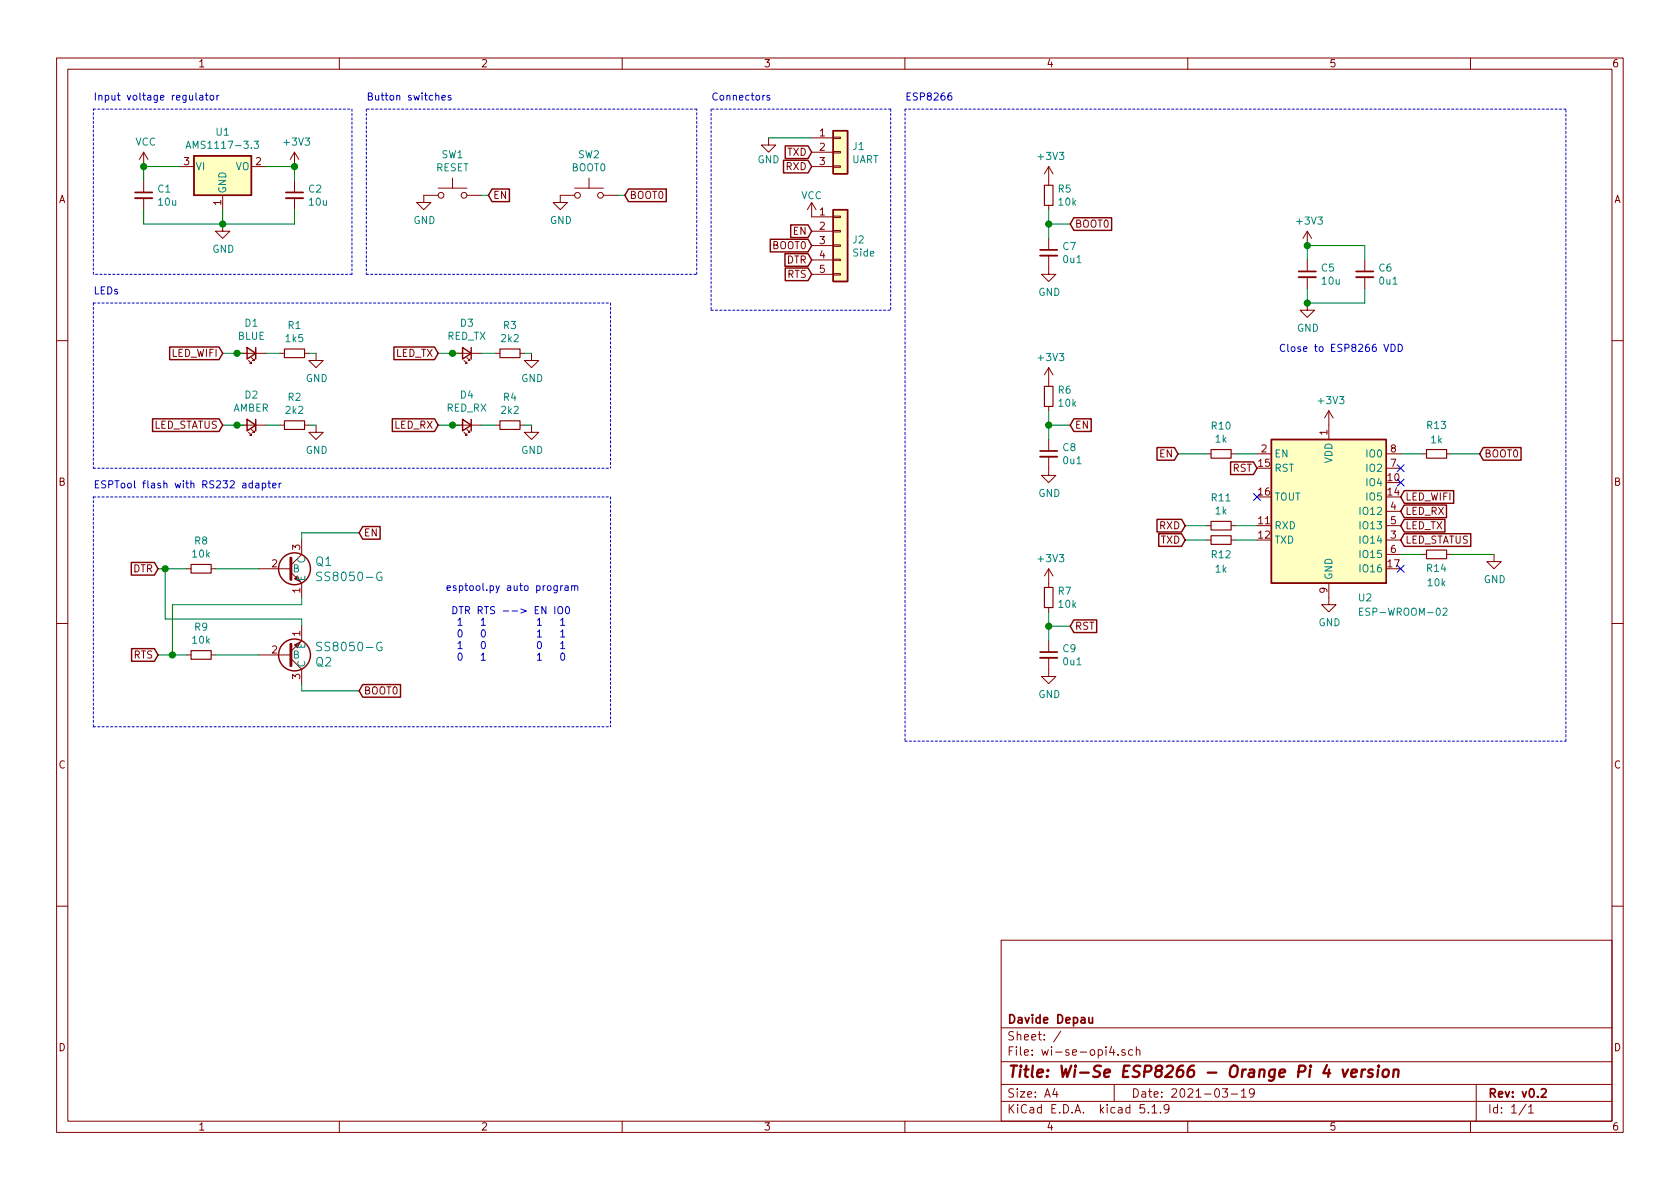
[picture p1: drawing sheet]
EESchema Schematic File Version 4
EELAYER 30 0
EELAYER END
$Descr A4 11693 8268
encoding utf-8
Sheet 1 1
Title "Wi-Se ESP8266 - Orange Pi 4 version"
Date "2021-03-19"
Rev "v0.2"
Comp "Davide Depau"
Comment1 ""
Comment2 ""
Comment3 ""
Comment4 ""
$EndDescr
Wire Wire Line
	1000 1250 1000 1150
Connection ~ 1000 1150
Wire Wire Line
	1000 1150 1250 1150
Wire Wire Line
	1000 1450 1000 1550
Wire Wire Line
	1000 1550 1550 1550
Wire Wire Line
	1550 1550 1550 1450
Wire Wire Line
	1550 1550 2050 1550
Wire Wire Line
	2050 1550 2050 1450
Connection ~ 1550 1550
Wire Wire Line
	2050 1150 1850 1150
Wire Wire Line
	2050 1250 2050 1150
$Comp
L power:VCC #PWR0101
U 1 1
P 1000 1150
F 0 "#PWR0101" H 1000 1000 50  0001 C CNN
F 1 "VCC" H 1015 1323 50  0000 C CNN
F 2 "" H 1000 1150 50  0001 C CNN
F 3 "" H 1000 1150 50  0001 C CNN
	1    1000 1150
	1    0    0    -1  
$EndComp
Connection ~ 2050 1150
$Comp
L power:+3V3 #PWR0102
U 1 1
P 2050 1150
F 0 "#PWR0102" H 2050 1000 50  0001 C CNN
F 1 "+3V3" H 2065 1323 50  0000 C CNN
F 2 "" H 2050 1150 50  0001 C CNN
F 3 "" H 2050 1150 50  0001 C CNN
	1    2050 1150
	1    0    0    -1  
$EndComp
$Comp
L power:GND #PWR0103
U 1 1
P 1550 1550
F 0 "#PWR0103" H 1550 1300 50  0001 C CNN
F 1 "GND" H 1555 1377 50  0000 C CNN
F 2 "" H 1550 1550 50  0001 C CNN
F 3 "" H 1550 1550 50  0001 C CNN
	1    1550 1550
	1    0    0    -1  
$EndComp
Text Notes 650  700  0    50   ~ 0
Input voltage regulator
Text GLabel 8200 3150 0    50   Input ~ 0
EN
Text GLabel 3400 1350 2    50   Input ~ 0
EN
$Comp
L power:GND #PWR0104
U 1 1
P 2950 1350
F 0 "#PWR0104" H 2950 1100 50  0001 C CNN
F 1 "GND" H 2955 1177 50  0000 C CNN
F 2 "" H 2950 1350 50  0001 C CNN
F 3 "" H 2950 1350 50  0001 C CNN
	1    2950 1350
	1    0    0    -1  
$EndComp
Text GLabel 4350 1350 2    50   Input ~ 0
BOOT0
$Comp
L power:GND #PWR0106
U 1 1
P 3900 1350
F 0 "#PWR0106" H 3900 1100 50  0001 C CNN
F 1 "GND" H 3905 1177 50  0000 C CNN
F 2 "" H 3900 1350 50  0001 C CNN
F 3 "" H 3900 1350 50  0001 C CNN
	1    3900 1350
	1    0    0    -1  
$EndComp
Text Notes 2550 700  0    50   ~ 0
Button switches
Wire Wire Line
	3350 1350 3400 1350
Wire Wire Line
	4300 1350 4350 1350
Wire Notes Line
	2550 750  2550 1900
Wire Notes Line
	2550 1900 4850 1900
Wire Notes Line
	4850 1900 4850 750 
Wire Notes Line
	4850 750  2550 750 
Wire Notes Line
	6200 750  4950 750 
Text GLabel 1550 2450 0    50   Input ~ 0
LED_WIFI
Wire Wire Line
	1550 2450 1650 2450
$Comp
L power:GND #PWR0109
U 1 1
P 2200 2450
F 0 "#PWR0109" H 2200 2200 50  0001 C CNN
F 1 "GND" H 2205 2277 50  0000 C CNN
F 2 "" H 2200 2450 50  0001 C CNN
F 3 "" H 2200 2450 50  0001 C CNN
	1    2200 2450
	1    0    0    -1  
$EndComp
Wire Wire Line
	2150 2450 2200 2450
Wire Notes Line
	650  750  2450 750 
Wire Notes Line
	2450 750  2450 1900
Wire Notes Line
	2450 1900 650  1900
Wire Notes Line
	650  1900 650  750 
Connection ~ 1650 2450
Wire Wire Line
	1650 2450 1700 2450
Wire Wire Line
	1850 2450 1950 2450
Text GLabel 1550 2950 0    50   Input ~ 0
LED_STATUS
Wire Wire Line
	1550 2950 1650 2950
$Comp
L power:GND #PWR0110
U 1 1
P 2200 2950
F 0 "#PWR0110" H 2200 2700 50  0001 C CNN
F 1 "GND" H 2205 2777 50  0000 C CNN
F 2 "" H 2200 2950 50  0001 C CNN
F 3 "" H 2200 2950 50  0001 C CNN
	1    2200 2950
	1    0    0    -1  
$EndComp
Connection ~ 1650 2950
Wire Wire Line
	1650 2950 1700 2950
Wire Wire Line
	1850 2950 1950 2950
Text GLabel 3050 2450 0    50   Input ~ 0
LED_TX
Wire Wire Line
	3050 2450 3150 2450
$Comp
L power:GND #PWR0111
U 1 1
P 3700 2450
F 0 "#PWR0111" H 3700 2200 50  0001 C CNN
F 1 "GND" H 3705 2277 50  0000 C CNN
F 2 "" H 3700 2450 50  0001 C CNN
F 3 "" H 3700 2450 50  0001 C CNN
	1    3700 2450
	1    0    0    -1  
$EndComp
Wire Wire Line
	3650 2450 3700 2450
Connection ~ 3150 2450
Wire Wire Line
	3150 2450 3200 2450
Wire Wire Line
	3350 2450 3450 2450
Text GLabel 3050 2950 0    50   Input ~ 0
LED_RX
Wire Wire Line
	3050 2950 3150 2950
$Comp
L power:GND #PWR0112
U 1 1
P 3700 2950
F 0 "#PWR0112" H 3700 2700 50  0001 C CNN
F 1 "GND" H 3705 2777 50  0000 C CNN
F 2 "" H 3700 2950 50  0001 C CNN
F 3 "" H 3700 2950 50  0001 C CNN
	1    3700 2950
	1    0    0    -1  
$EndComp
Wire Wire Line
	3650 2950 3700 2950
Connection ~ 3150 2950
Wire Wire Line
	3150 2950 3200 2950
Wire Wire Line
	3350 2950 3450 2950
Wire Notes Line
	650  2100 650  3250
Text Notes 650  2050 0    50   ~ 0
LEDs
Text GLabel 9750 3450 2    50   Input ~ 0
LED_WIFI
Text GLabel 9750 3750 2    50   Input ~ 0
LED_STATUS
NoConn ~ 9750 3350
NoConn ~ 8750 3450
$Comp
L power:GND #PWR0113
U 1 1
P 9250 4150
F 0 "#PWR0113" H 9250 3900 50  0001 C CNN
F 1 "GND" H 9255 3977 50  0000 C CNN
F 2 "" H 9250 4150 50  0001 C CNN
F 3 "" H 9250 4150 50  0001 C CNN
	1    9250 4150
	1    0    0    -1  
$EndComp
NoConn ~ 9750 3250
NoConn ~ 9750 3950
Text GLabel 8250 3750 0    50   Input ~ 0
TXD
Text GLabel 8250 3650 0    50   Input ~ 0
RXD
$Comp
L power:+3V3 #PWR0114
U 1 1
P 9250 2950
F 0 "#PWR0114" H 9250 2800 50  0001 C CNN
F 1 "+3V3" H 9265 3123 50  0000 C CNN
F 2 "" H 9250 2950 50  0001 C CNN
F 3 "" H 9250 2950 50  0001 C CNN
	1    9250 2950
	1    0    0    -1  
$EndComp
Connection ~ 9100 1700
$Comp
L power:+3V3 #PWR0115
U 1 1
P 9100 1700
F 0 "#PWR0115" H 9100 1550 50  0001 C CNN
F 1 "+3V3" H 9115 1873 50  0000 C CNN
F 2 "" H 9100 1700 50  0001 C CNN
F 3 "" H 9100 1700 50  0001 C CNN
	1    9100 1700
	1    0    0    -1  
$EndComp
$Comp
L power:GND #PWR0116
U 1 1
P 9100 2100
F 0 "#PWR0116" H 9100 1850 50  0001 C CNN
F 1 "GND" H 9105 1927 50  0000 C CNN
F 2 "" H 9100 2100 50  0001 C CNN
F 3 "" H 9100 2100 50  0001 C CNN
	1    9100 2100
	1    0    0    -1  
$EndComp
Wire Wire Line
	9500 2000 9500 2100
Wire Wire Line
	9100 1800 9100 1700
Wire Wire Line
	9500 1700 9500 1800
Wire Wire Line
	9100 1700 9500 1700
Wire Notes Line
	6300 750  6300 5150
Wire Notes Line
	6300 5150 10900 5150
Wire Notes Line
	10900 5150 10900 750 
Wire Notes Line
	10900 750  6300 750 
Text Notes 6300 700  0    50   ~ 0
ESP8266
Wire Wire Line
	9100 2000 9100 2100
Wire Wire Line
	9100 2100 9500 2100
Connection ~ 9100 2100
Text GLabel 10300 3150 2    50   Input ~ 0
BOOT0
Text GLabel 8750 3250 0    50   Input ~ 0
RST
Wire Wire Line
	2150 2950 2200 2950
Text Notes 4950 700  0    50   ~ 0
Connectors
Text GLabel 5650 1700 0    50   Input ~ 0
BOOT0
Text GLabel 5650 1600 0    50   Input ~ 0
EN
$Comp
L power:VCC #PWR0108
U 1 1
P 5650 1500
F 0 "#PWR0108" H 5650 1350 50  0001 C CNN
F 1 "VCC" H 5650 1650 50  0000 C CNN
F 2 "" H 5650 1500 50  0001 C CNN
F 3 "" H 5650 1500 50  0001 C CNN
	1    5650 1500
	1    0    0    -1  
$EndComp
Text GLabel 5650 1150 0    50   Input ~ 0
RXD
Text GLabel 5650 1050 0    50   Input ~ 0
TXD
Wire Wire Line
	5350 950  5650 950 
$Comp
L power:GND #PWR0107
U 1 1
P 5350 950
F 0 "#PWR0107" H 5350 700 50  0001 C CNN
F 1 "GND" H 5350 800 50  0000 C CNN
F 2 "" H 5350 950 50  0001 C CNN
F 3 "" H 5350 950 50  0001 C CNN
	1    5350 950 
	1    0    0    -1  
$EndComp
Wire Wire Line
	8250 3650 8400 3650
Wire Wire Line
	8250 3750 8400 3750
Wire Wire Line
	8600 3650 8750 3650
Wire Wire Line
	8600 3750 8750 3750
Wire Wire Line
	8200 3150 8400 3150
Wire Wire Line
	8600 3150 8750 3150
Wire Wire Line
	9750 3150 9900 3150
Wire Wire Line
	10100 3150 10300 3150
Text GLabel 5650 1800 0    50   Input ~ 0
DTR
Text GLabel 5650 1900 0    50   Input ~ 0
RTS
Wire Notes Line
	4950 2150 6200 2150
Wire Notes Line
	4950 750  4950 2150
Wire Notes Line
	6200 750  6200 2150
Text GLabel 1100 3950 0    50   Input ~ 0
DTR
Text GLabel 1100 4550 0    50   Input ~ 0
RTS
Wire Wire Line
	1100 4550 1200 4550
Wire Wire Line
	1200 4550 1200 4200
Wire Wire Line
	1200 4200 2100 4200
Wire Wire Line
	2100 4200 2100 4150
Connection ~ 1200 4550
Wire Wire Line
	1200 4550 1300 4550
Wire Wire Line
	1100 3950 1150 3950
Wire Wire Line
	1150 3950 1150 4300
Wire Wire Line
	1150 4300 2100 4300
Wire Wire Line
	2100 4300 2100 4350
Connection ~ 1150 3950
Wire Wire Line
	1150 3950 1300 3950
Wire Wire Line
	1500 3950 1800 3950
Wire Wire Line
	1500 4550 1800 4550
Wire Wire Line
	2100 3750 2100 3700
Wire Wire Line
	2100 3700 2500 3700
Wire Wire Line
	2100 4750 2100 4800
Wire Wire Line
	2100 4800 2500 4800
Text GLabel 2500 3700 2    50   Input ~ 0
EN
Text GLabel 2500 4800 2    50   Input ~ 0
BOOT0
Text Notes 650  3400 0    50   ~ 0
ESPTool flash with RS232 adapter
Wire Notes Line
	650  5050 650  3450
Text Notes 3100 4600 0    50   ~ 0
esptool.py auto program\n\n DTR RTS --> EN IO0\n  1   1         1   1\n  0   0         1   1\n  1   0         0   1\n  0   1         1   0
Wire Notes Line
	4250 3450 4250 5050
Wire Notes Line
	650  3450 4250 3450
Wire Notes Line
	650  5050 4250 5050
Wire Notes Line
	4250 2100 4250 3250
Wire Notes Line
	650  3250 4250 3250
Wire Notes Line
	650  2100 4250 2100
Text Notes 8900 2450 0    50   ~ 0
Close to ESP8266 VDD
Text GLabel 9750 3650 2    50   Input ~ 0
LED_TX
Text GLabel 9750 3550 2    50   Input ~ 0
LED_RX
$Comp
L RF_Module:ESP-WROOM-02 U2
U 1 1
P 9250 3550
F 0 "U2" H 9450 2950 50  0000 L CNN
F 1 "ESP-WROOM-02" H 9450 2850 50  0000 L CNN
F 2 "RF_Module:ESP-WROOM-02" H 9850 3000 50  0001 C CNN
F 3 "https://www.espressif.com/sites/default/files/documentation/0c-esp-wroom-02_datasheet_en.pdf" H 9300 5050 50  0001 C CNN
	1    9250 3550
	1    0    0    -1  
$EndComp
$Comp
L Regulator_Linear:AMS1117-3.3 U1
U 1 1
P 1550 1150
F 0 "U1" H 1550 1392 50  0000 C CNN
F 1 "AMS1117-3.3" H 1550 1301 50  0000 C CNN
F 2 "Package_TO_SOT_SMD:SOT-223-3_TabPin2" H 1550 1350 50  0001 C CNN
F 3 "http://www.advanced-monolithic.com/pdf/ds1117.pdf" H 1650 900 50  0001 C CNN
F 4 "C6186" H 1550 1150 50  0001 C CNN "LCSC Part"
	1    1550 1150
	1    0    0    -1  
$EndComp
$Comp
L Device:C_Small C1
U 1 1
P 1000 1350
F 0 "C1" H 1092 1396 50  0000 L CNN
F 1 "10u" H 1092 1305 50  0000 L CNN
F 2 "Capacitor_SMD:C_1206_3216Metric_Pad1.33x1.80mm_HandSolder" H 1000 1350 50  0001 C CNN
F 3 "~" H 1000 1350 50  0001 C CNN
F 4 "C13585" H 1000 1350 50  0001 C CNN "LCSC Part"
	1    1000 1350
	1    0    0    -1  
$EndComp
$Comp
L Device:C_Small C2
U 1 1
P 2050 1350
F 0 "C2" H 2142 1396 50  0000 L CNN
F 1 "10u" H 2142 1305 50  0000 L CNN
F 2 "Capacitor_SMD:C_1206_3216Metric" H 2050 1350 50  0001 C CNN
F 3 "~" H 2050 1350 50  0001 C CNN
F 4 "C13585" H 2050 1350 50  0001 C CNN "LCSC Part"
	1    2050 1350
	1    0    0    -1  
$EndComp
$Comp
L Switch:SW_Push SW1
U 1 1
P 3150 1350
F 0 "SW1" H 3150 1635 50  0000 C CNN
F 1 "RESET" H 3150 1544 50  0000 C CNN
F 2 "aliexpress-switch:Tactile_Push_Button_SMD_3x3x1.5mm.kicad_mod" H 3150 1550 50  0001 C CNN
F 3 "~" H 3150 1550 50  0001 C CNN
	1    3150 1350
	1    0    0    -1  
$EndComp
$Comp
L Switch:SW_Push SW2
U 1 1
P 4100 1350
F 0 "SW2" H 4100 1635 50  0000 C CNN
F 1 "BOOT0" H 4100 1544 50  0000 C CNN
F 2 "aliexpress-switch:Tactile_Push_Button_SMD_3x3x1.5mm.kicad_mod" H 4100 1550 50  0001 C CNN
F 3 "~" H 4100 1550 50  0001 C CNN
	1    4100 1350
	1    0    0    -1  
$EndComp
$Comp
L Connector_Generic:Conn_01x03 J1
U 1 1
P 5850 1050
F 0 "J1" H 5930 1092 50  0000 L CNN
F 1 "UART" H 5930 1001 50  0000 L CNN
F 2 "Connector_PinSocket_2.54mm:PinSocket_1x03_P2.54mm_Vertical" H 5850 1050 50  0001 C CNN
F 3 "~" H 5850 1050 50  0001 C CNN
	1    5850 1050
	1    0    0    -1  
$EndComp
$Comp
L Device:LED_Small D1
U 1 1
P 1750 2450
F 0 "D1" H 1750 2243 50  0000 C CNN
F 1 "BLUE" H 1750 2334 50  0000 C CNN
F 2 "LED_SMD:LED_0603_1608Metric_Pad1.05x0.95mm_HandSolder" V 1750 2450 50  0001 C CNN
F 3 "~" V 1750 2450 50  0001 C CNN
	1    1750 2450
	-1   0    0    1   
$EndComp
$Comp
L Device:R_Small R1
U 1 1
P 2050 2450
F 0 "R1" V 1854 2450 50  0000 C CNN
F 1 "1k5" V 1945 2450 50  0000 C CNN
F 2 "Resistor_SMD:R_0402_1005Metric" H 2050 2450 50  0001 C CNN
F 3 "~" H 2050 2450 50  0001 C CNN
F 4 "C25867" H 2050 2450 50  0001 C CNN "LCSC Part"
	1    2050 2450
	0    1    1    0   
$EndComp
$Comp
L Device:LED_Small D2
U 1 1
P 1750 2950
F 0 "D2" H 1750 2743 50  0000 C CNN
F 1 "AMBER" H 1750 2834 50  0000 C CNN
F 2 "LED_SMD:LED_0603_1608Metric_Pad1.05x0.95mm_HandSolder" V 1750 2950 50  0001 C CNN
F 3 "~" V 1750 2950 50  0001 C CNN
	1    1750 2950
	-1   0    0    1   
$EndComp
$Comp
L Device:R_Small R2
U 1 1
P 2050 2950
F 0 "R2" V 1854 2950 50  0000 C CNN
F 1 "2k2" V 1945 2950 50  0000 C CNN
F 2 "Resistor_SMD:R_0402_1005Metric" H 2050 2950 50  0001 C CNN
F 3 "~" H 2050 2950 50  0001 C CNN
F 4 "C25879" H 2050 2950 50  0001 C CNN "LCSC Part"
	1    2050 2950
	0    1    1    0   
$EndComp
$Comp
L Device:LED_Small D3
U 1 1
P 3250 2450
F 0 "D3" H 3250 2243 50  0000 C CNN
F 1 "RED_TX" H 3250 2334 50  0000 C CNN
F 2 "LED_SMD:LED_0603_1608Metric_Pad1.05x0.95mm_HandSolder" V 3250 2450 50  0001 C CNN
F 3 "~" V 3250 2450 50  0001 C CNN
	1    3250 2450
	-1   0    0    1   
$EndComp
$Comp
L Device:R_Small R3
U 1 1
P 3550 2450
F 0 "R3" V 3354 2450 50  0000 C CNN
F 1 "2k2" V 3445 2450 50  0000 C CNN
F 2 "Resistor_SMD:R_0402_1005Metric" H 3550 2450 50  0001 C CNN
F 3 "~" H 3550 2450 50  0001 C CNN
F 4 "C25879" H 3550 2450 50  0001 C CNN "LCSC Part"
	1    3550 2450
	0    1    1    0   
$EndComp
$Comp
L Device:LED_Small D4
U 1 1
P 3250 2950
F 0 "D4" H 3250 2743 50  0000 C CNN
F 1 "RED_RX" H 3250 2834 50  0000 C CNN
F 2 "LED_SMD:LED_0603_1608Metric_Pad1.05x0.95mm_HandSolder" V 3250 2950 50  0001 C CNN
F 3 "~" V 3250 2950 50  0001 C CNN
	1    3250 2950
	-1   0    0    1   
$EndComp
$Comp
L Device:R_Small R4
U 1 1
P 3550 2950
F 0 "R4" V 3354 2950 50  0000 C CNN
F 1 "2k2" V 3445 2950 50  0000 C CNN
F 2 "Resistor_SMD:R_0402_1005Metric" H 3550 2950 50  0001 C CNN
F 3 "~" H 3550 2950 50  0001 C CNN
F 4 "C25879" H 3550 2950 50  0001 C CNN "LCSC Part"
	1    3550 2950
	0    1    1    0   
$EndComp
$Comp
L Device:C_Small C5
U 1 1
P 9100 1900
F 0 "C5" H 9192 1946 50  0000 L CNN
F 1 "10u" H 9192 1855 50  0000 L CNN
F 2 "Capacitor_SMD:C_1206_3216Metric" H 9100 1900 50  0001 C CNN
F 3 "~" H 9100 1900 50  0001 C CNN
F 4 "C13585" H 9100 1900 50  0001 C CNN "LCSC Part"
	1    9100 1900
	1    0    0    -1  
$EndComp
$Comp
L Device:C_Small C6
U 1 1
P 9500 1900
F 0 "C6" H 9592 1946 50  0000 L CNN
F 1 "0u1" H 9592 1855 50  0000 L CNN
F 2 "Capacitor_SMD:C_0603_1608Metric" H 9500 1900 50  0001 C CNN
F 3 "~" H 9500 1900 50  0001 C CNN
F 4 "C14663" H 9500 1900 50  0001 C CNN "LCSC Part"
	1    9500 1900
	1    0    0    -1  
$EndComp
$Comp
L Device:R_Small R11
U 1 1
P 8500 3650
F 0 "R11" V 8304 3650 50  0000 C CNN
F 1 "1k" V 8395 3650 50  0000 C CNN
F 2 "Resistor_SMD:R_0402_1005Metric" H 8500 3650 50  0001 C CNN
F 3 "~" H 8500 3650 50  0001 C CNN
F 4 "C11702" H 8500 3650 50  0001 C CNN "LCSC Part"
	1    8500 3650
	0    1    1    0   
$EndComp
$Comp
L Device:R_Small R12
U 1 1
P 8500 3750
F 0 "R12" V 8600 3750 50  0000 C CNN
F 1 "1k" V 8700 3750 50  0000 C CNN
F 2 "Resistor_SMD:R_0402_1005Metric" H 8500 3750 50  0001 C CNN
F 3 "~" H 8500 3750 50  0001 C CNN
F 4 "C11702" H 8500 3750 50  0001 C CNN "LCSC Part"
	1    8500 3750
	0    1    1    0   
$EndComp
$Comp
L Device:R_Small R10
U 1 1
P 8500 3150
F 0 "R10" V 8304 3150 50  0000 C CNN
F 1 "1k" V 8395 3150 50  0000 C CNN
F 2 "Resistor_SMD:R_0603_1608Metric_Pad0.98x0.95mm_HandSolder" H 8500 3150 50  0001 C CNN
F 3 "~" H 8500 3150 50  0001 C CNN
F 4 "C21190" H 8500 3150 50  0001 C CNN "LCSC Part"
	1    8500 3150
	0    1    1    0   
$EndComp
$Comp
L Device:R_Small R13
U 1 1
P 10000 3150
F 0 "R13" V 9800 3150 50  0000 C CNN
F 1 "1k" V 9900 3150 50  0000 C CNN
F 2 "Resistor_SMD:R_0603_1608Metric_Pad0.98x0.95mm_HandSolder" H 10000 3150 50  0001 C CNN
F 3 "~" H 10000 3150 50  0001 C CNN
F 4 "C21190" H 10000 3150 50  0001 C CNN "LCSC Part"
	1    10000 3150
	0    1    1    0   
$EndComp
$Comp
L Connector_Generic:Conn_01x05 J2
U 1 1
P 5850 1700
F 0 "J2" H 5930 1742 50  0000 L CNN
F 1 "Side" H 5930 1651 50  0000 L CNN
F 2 "Connector_PinHeader_2.54mm:PinHeader_1x05_P2.54mm_Vertical" H 5850 1700 50  0001 C CNN
F 3 "~" H 5850 1700 50  0001 C CNN
	1    5850 1700
	1    0    0    -1  
$EndComp
$Comp
L Device:R_Small R8
U 1 1
P 1400 3950
F 0 "R8" V 1204 3950 50  0000 C CNN
F 1 "10k" V 1295 3950 50  0000 C CNN
F 2 "Resistor_SMD:R_0402_1005Metric" H 1400 3950 50  0001 C CNN
F 3 "~" H 1400 3950 50  0001 C CNN
F 4 "C25744" H 1400 3950 50  0001 C CNN "LCSC Part"
	1    1400 3950
	0    1    1    0   
$EndComp
$Comp
L Device:R_Small R9
U 1 1
P 1400 4550
F 0 "R9" V 1204 4550 50  0000 C CNN
F 1 "10k" V 1295 4550 50  0000 C CNN
F 2 "Resistor_SMD:R_0402_1005Metric" H 1400 4550 50  0001 C CNN
F 3 "~" H 1400 4550 50  0001 C CNN
F 4 "C25744" H 1400 4550 50  0001 C CNN "LCSC Part"
	1    1400 4550
	0    1    1    0   
$EndComp
$Comp
L SS8050-G:SS8050-G Q1
U 1 1
P 2000 3950
F 0 "Q1" H 2191 4003 60  0000 L CNN
F 1 "SS8050-G" H 2191 3897 60  0000 L CNN
F 2 "SS8050-G:SS8050-G" H 2250 3850 60  0001 L CNN
F 3 "" H 1900 3950 60  0000 C CNN
F 4 "C2150" H 2000 3950 50  0001 C CNN "LCSC Part"
	1    2000 3950
	1    0    0    -1  
$EndComp
$Comp
L SS8050-G:SS8050-G Q2
U 1 1
P 2000 4550
F 0 "Q2" H 2191 4603 60  0000 L CNN
F 1 "SS8050-G" H 2191 4497 60  0000 L CNN
F 2 "SS8050-G:SS8050-G" H 2250 4450 60  0001 L CNN
F 3 "" H 1900 4550 60  0000 C CNN
F 4 "C2150" H 2000 4550 50  0001 C CNN "LCSC Part"
	1    2000 4550
	1    0    0    1   
$EndComp
Wire Wire Line
	7300 4350 7300 4450
Connection ~ 7300 4350
Wire Wire Line
	7300 4350 7450 4350
Wire Wire Line
	7300 4250 7300 4350
$Comp
L power:GND #PWR0121
U 1 1
P 7300 4650
F 0 "#PWR0121" H 7300 4400 50  0001 C CNN
F 1 "GND" H 7305 4477 50  0000 C CNN
F 2 "" H 7300 4650 50  0001 C CNN
F 3 "" H 7300 4650 50  0001 C CNN
	1    7300 4650
	1    0    0    -1  
$EndComp
$Comp
L Device:C_Small C9
U 1 1
P 7300 4550
F 0 "C9" H 7392 4596 50  0000 L CNN
F 1 "0u1" H 7392 4505 50  0000 L CNN
F 2 "Capacitor_SMD:C_0402_1005Metric" H 7300 4550 50  0001 C CNN
F 3 "~" H 7300 4550 50  0001 C CNN
F 4 "C1546" H 7300 4550 50  0001 C CNN "LCSC Part"
	1    7300 4550
	1    0    0    -1  
$EndComp
Text GLabel 7450 4350 2    50   Input ~ 0
RST
$Comp
L power:+3V3 #PWR0118
U 1 1
P 7300 4050
F 0 "#PWR0118" H 7300 3900 50  0001 C CNN
F 1 "+3V3" H 7315 4223 50  0000 C CNN
F 2 "" H 7300 4050 50  0001 C CNN
F 3 "" H 7300 4050 50  0001 C CNN
	1    7300 4050
	1    0    0    -1  
$EndComp
$Comp
L Device:R_Small R7
U 1 1
P 7300 4150
F 0 "R7" H 7359 4196 50  0000 L CNN
F 1 "10k" H 7359 4105 50  0000 L CNN
F 2 "Resistor_SMD:R_0402_1005Metric" H 7300 4150 50  0001 C CNN
F 3 "~" H 7300 4150 50  0001 C CNN
F 4 "C25744" H 7300 4150 50  0001 C CNN "LCSC Part"
	1    7300 4150
	1    0    0    -1  
$EndComp
Wire Wire Line
	7300 2950 7300 3050
Connection ~ 7300 2950
Wire Wire Line
	7300 2950 7450 2950
Wire Wire Line
	7300 2850 7300 2950
$Comp
L power:GND #PWR0120
U 1 1
P 7300 3250
F 0 "#PWR0120" H 7300 3000 50  0001 C CNN
F 1 "GND" H 7305 3077 50  0000 C CNN
F 2 "" H 7300 3250 50  0001 C CNN
F 3 "" H 7300 3250 50  0001 C CNN
	1    7300 3250
	1    0    0    -1  
$EndComp
$Comp
L power:GND #PWR0119
U 1 1
P 7300 1850
F 0 "#PWR0119" H 7300 1600 50  0001 C CNN
F 1 "GND" H 7305 1677 50  0000 C CNN
F 2 "" H 7300 1850 50  0001 C CNN
F 3 "" H 7300 1850 50  0001 C CNN
	1    7300 1850
	1    0    0    -1  
$EndComp
Connection ~ 7300 1550
Wire Wire Line
	7300 1650 7300 1550
Wire Wire Line
	7300 1550 7450 1550
Wire Wire Line
	7300 1450 7300 1550
$Comp
L Device:C_Small C8
U 1 1
P 7300 3150
F 0 "C8" H 7392 3196 50  0000 L CNN
F 1 "0u1" H 7392 3105 50  0000 L CNN
F 2 "Capacitor_SMD:C_0402_1005Metric" H 7300 3150 50  0001 C CNN
F 3 "~" H 7300 3150 50  0001 C CNN
F 4 "C1546" H 7300 3150 50  0001 C CNN "LCSC Part"
	1    7300 3150
	1    0    0    -1  
$EndComp
$Comp
L Device:C_Small C7
U 1 1
P 7300 1750
F 0 "C7" H 7392 1796 50  0000 L CNN
F 1 "0u1" H 7392 1705 50  0000 L CNN
F 2 "Capacitor_SMD:C_0402_1005Metric" H 7300 1750 50  0001 C CNN
F 3 "~" H 7300 1750 50  0001 C CNN
F 4 "C1546" H 7300 1750 50  0001 C CNN "LCSC Part"
	1    7300 1750
	1    0    0    -1  
$EndComp
Text GLabel 7450 2950 2    50   Input ~ 0
EN
Text GLabel 7450 1550 2    50   Input ~ 0
BOOT0
$Comp
L power:+3V3 #PWR0117
U 1 1
P 7300 2650
F 0 "#PWR0117" H 7300 2500 50  0001 C CNN
F 1 "+3V3" H 7315 2823 50  0000 C CNN
F 2 "" H 7300 2650 50  0001 C CNN
F 3 "" H 7300 2650 50  0001 C CNN
	1    7300 2650
	1    0    0    -1  
$EndComp
$Comp
L power:+3V3 #PWR0105
U 1 1
P 7300 1250
F 0 "#PWR0105" H 7300 1100 50  0001 C CNN
F 1 "+3V3" H 7315 1423 50  0000 C CNN
F 2 "" H 7300 1250 50  0001 C CNN
F 3 "" H 7300 1250 50  0001 C CNN
	1    7300 1250
	1    0    0    -1  
$EndComp
$Comp
L Device:R_Small R6
U 1 1
P 7300 2750
F 0 "R6" H 7359 2796 50  0000 L CNN
F 1 "10k" H 7359 2705 50  0000 L CNN
F 2 "Resistor_SMD:R_0402_1005Metric" H 7300 2750 50  0001 C CNN
F 3 "~" H 7300 2750 50  0001 C CNN
F 4 "C25744" H 7300 2750 50  0001 C CNN "LCSC Part"
	1    7300 2750
	1    0    0    -1  
$EndComp
$Comp
L Device:R_Small R5
U 1 1
P 7300 1350
F 0 "R5" H 7359 1396 50  0000 L CNN
F 1 "10k" H 7359 1305 50  0000 L CNN
F 2 "Resistor_SMD:R_0402_1005Metric" H 7300 1350 50  0001 C CNN
F 3 "~" H 7300 1350 50  0001 C CNN
F 4 "C25744" H 7300 1350 50  0001 C CNN "LCSC Part"
	1    7300 1350
	1    0    0    -1  
$EndComp
$Comp
L Device:R_Small R14
U 1 1
P 10000 3850
F 0 "R14" V 9900 3850 50  0000 C CNN
F 1 "10k" V 9800 3850 50  0000 C CNN
F 2 "Resistor_SMD:R_0402_1005Metric" H 10000 3850 50  0001 C CNN
F 3 "~" H 10000 3850 50  0001 C CNN
F 4 "C25744" H 10000 3850 50  0001 C CNN "LCSC Part"
	1    10000 3850
	0    -1   -1   0   
$EndComp
Wire Wire Line
	9750 3850 9900 3850
$Comp
L power:GND #PWR0122
U 1 1
P 10400 3850
F 0 "#PWR0122" H 10400 3600 50  0001 C CNN
F 1 "GND" H 10405 3677 50  0000 C CNN
F 2 "" H 10400 3850 50  0001 C CNN
F 3 "" H 10400 3850 50  0001 C CNN
	1    10400 3850
	1    0    0    -1  
$EndComp
Wire Wire Line
	10100 3850 10400 3850
$EndSCHEMATC
